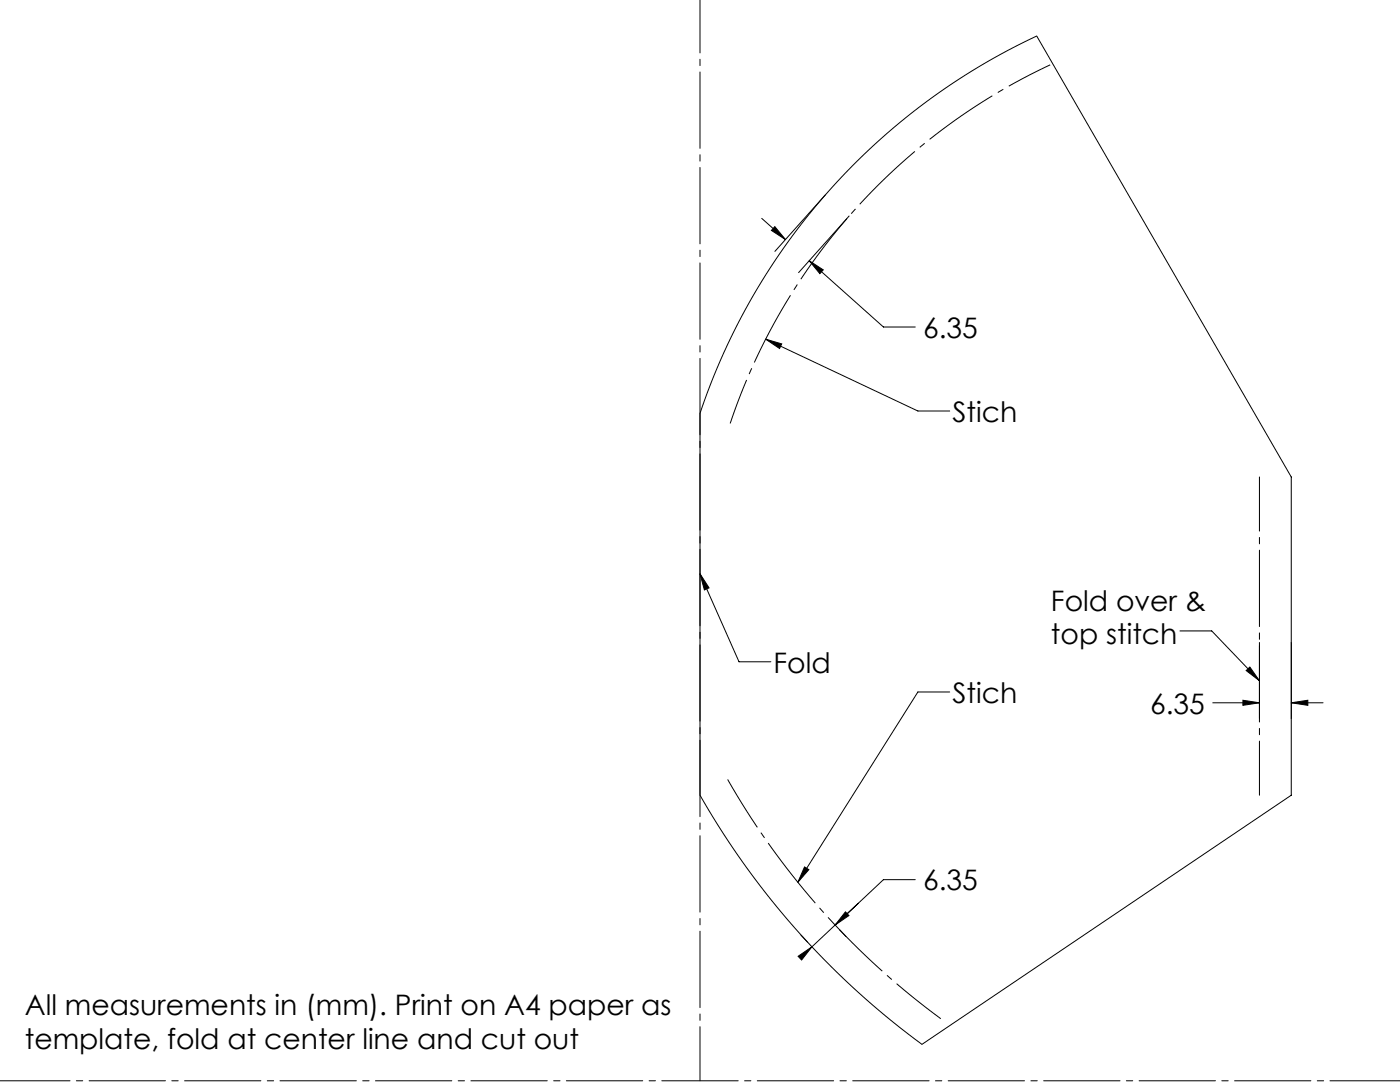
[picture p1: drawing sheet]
<svg xmlns="http://www.w3.org/2000/svg" width="279mm" height="216mm" viewBox="0 0 279 216" stroke-linecap="round" stroke-linejoin="round" font-family="sans-serif">
<g fill="none" stroke="#000" stroke-width=".2">
<path d="M164.7 38.9l-10.1 11.3M170 33.2a128 128 0 0 1 36.9-26l50.8 88v63.5l-73.7 49.7a160 160 0 0 1-44.3-49.7v-76.2a128 128 0 0 1 30.3-49.3zM152 43.6l4.8 4.2M154.6 45.2l2.2 2.6-2.8-1.8zM161.5 52l2.8 1.8-.7 .8zM161.5 52l14.8 13.3h6.4M169.5 43.1l-10.1 11.3M152.8 67.7l3.2 .9-.4 .9zM152.8 67.7l30.4 14.3h6.3M139.7 114.5l1.8 2.8-.9 .4zM139.7 114.5l7.8 17.6h6.3M189.5 138.1h-6.3l-24 37.9"/>
<path d="M235.5 125.9h6.3l9.6 9.9M248 139.7l3.4 .5-3.4 .5zM248.7 133.8l.7-.7 2 2.7zM251.3 128.2v15.2M242 140.2h9.3M257.7 140.2h6.3M257.7 140.2l3.3-.5v1zM160.6 173l.8 .5-2.2 2.5zM182.7 175.5h-6.4l-14.3 13.4M159.3 190.8l2.7-1.9-2 2.7zM159.9 186.6l1.3 1.4M167.5 185.5l1.3 1.4"/>
<path d="M168.7 182l.7 .7-2.7 1.9z"/>
</g>
<path d="M209.6 12.9a121.7 121.7 0 0 0-63.9 71.6" fill="none" stroke="#000" stroke-width=".2" stroke-dasharray="15.2 1.3 1.3 1.3" stroke-dashoffset="6" stroke-linecap="butt"/>
<path d="M145.2 155.5a153.7 153.7 0 0 0 42.6 47.8" fill="none" stroke="#000" stroke-width=".2" stroke-dasharray="15.2 1.3 1.3 1.3" stroke-dashoffset="4" stroke-linecap="butt"/>
<path d="M0 215.7h279.4" fill="none" stroke="#000" stroke-width=".2" stroke-dasharray="15.2 1.3 1.3 1.3" stroke-dashoffset="1.3"/>
<path d="M251.4 95.2v63.5M139.7 215.7v-215.8" fill="none" stroke="#000" stroke-width=".2" stroke-dasharray="15.2 1.3 1.3 1.3" stroke-dashoffset="4.4"/>
<g fill="#000">
<path d="M161.5 52l2.8 1.8-.7 .8zM154.6 45.2l2.2 2.6-2.8-1.8zM248 139.7l3.4 .5-3.4 .5zM257.7 140.2l3.3-.5v1zM159.3 190.8l2.7-1.9-2 2.7zM168.7 182l.7 .7-2.7 1.9z"/>
<path d="M152.8 67.7l3.2 .9-.4 .9zM160.6 173l.8 .5-2.2 2.5zM139.7 114.5l1.8 2.8-.9 .4zM248.7 133.8l.7-.7 2 2.7z"/>
</g>
<g font-size="5.6">
<text x="184.2" y="67.4">6.35</text>
<text x="190.1" y="84.2">Stich</text>
<text x="209.7" y="121.9">Fold over &amp;</text>
<text x="209.7" y="128.6">top stitch</text>
<text x="154.4" y="134.2">Fold</text>
<text x="190.1" y="140.3">Stich</text>
<text x="229.5" y="142.4">6.35</text>
<text x="184.2" y="177.7">6.35</text>
<text x="4.9" y="202.6">All measurements in (mm). Print on A4 paper as</text>
<text x="4.9" y="209.3">template, fold at center line and cut out</text>
</g>
</svg>
